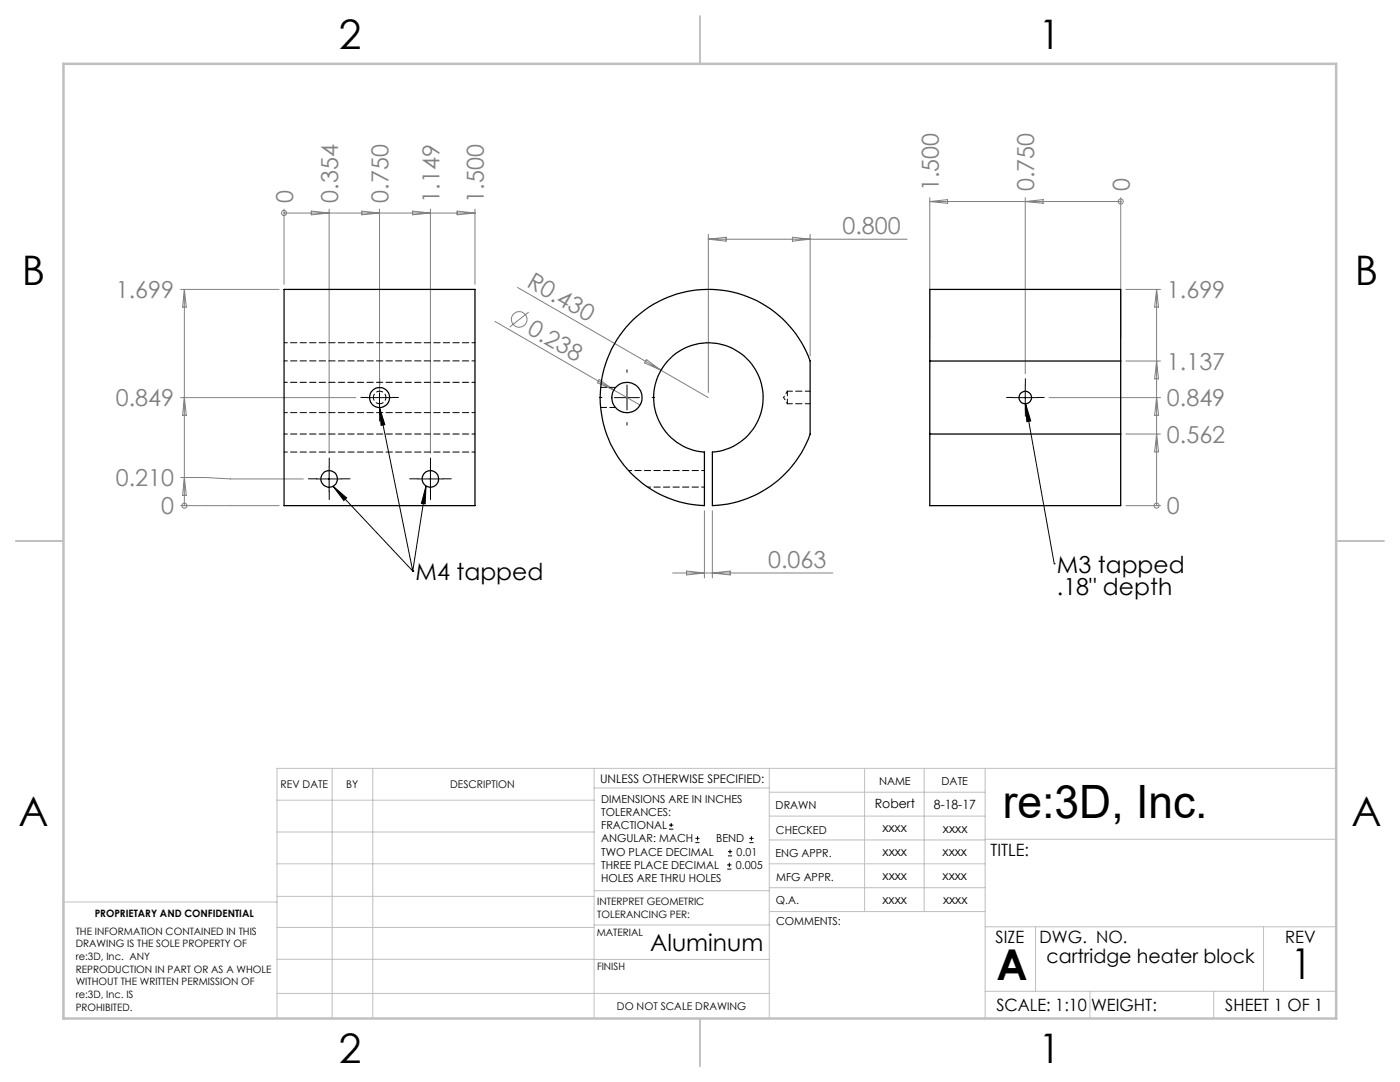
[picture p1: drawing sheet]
<svg xmlns="http://www.w3.org/2000/svg" width="279mm" height="216mm" viewBox="0 0 279 216" stroke-linecap="round" stroke-linejoin="round" font-family="sans-serif">
<g fill="none" stroke="#808080" stroke-width=".2">
<path d="M185.6 39.4v28M204.6 39.4v35.2M223.7 39.4v28M36.1 57.7h19.6M36.8 57.7l.4 3.6h-.8zM36.8 57.7v43.2M56.7 42.5h.1M56.7 41.7v15M56.7 42.5h38.1M62.1 42.1l3.6 .4-3.6 .4zM65.7 41.7v48.7M72.2 42.1l3.5 .4-3.5 .4z"/>
<path d="M75.7 41.7v36.6M82.3 42.1l3.6 .4-3.6 .4zM85.9 41.7v48.7M91.2 42.1l3.6 .4-3.6 .4zM94.8 41.7v15M103.3 57.4l38.1 21.9M141.4 46.7v31.6M141.4 47.7h39.6M141.4 47.7l3.5-.4v.8zM158.2 47.3l3.5 .4-3.5 .4zM161.7 46.7v24.3M185.6 40.2h38.1"/>
<path d="M185.6 40.2l3.5-.4v.8zM204.6 40.2l3.6-.4v.8zM223.7 40.2h.1M224.7 57.7h6.9M230.8 57.7v43.2M230.8 57.7l.4 3.6h-.8zM36.1 79.3h34.9M36.8 79.3l.4 3.6h-.8zM98.8 64.1l23.7 13.7M105.5 62.3l-3.8 2.9M119.6 75.7l2.9 2.1-3.3-1.4zM122.5 77.8l5.2 3"/>
<path d="M129 71.8l2.9 2.1-3.2-1.5zM209.4 79.3h22.2M224.7 72h6.9M230.8 79.3l.4 3.6h-.8zM230.8 72l.4 3.6h-.8zM36.1 95.3h4.9l5 .3h14.5M36.8 95.3l.4 3.5h-.8zM224.7 86.6h6.9M230.8 86.6l.4 3.6h-.8zM36.1 100.9h19.6M36.8 100.9h.1M134.2 114.3h32"/>
<path d="M137 113.9l3.6 .4-3.6 .4zM140.6 101.9v13.4M142.2 101.9v13.4M142.2 114.3l3.5-.4v.8zM224.7 100.9h6.9M230.8 100.9h.1"/>
<circle cx="56.7" cy="42.5" r=".51"/>
<circle cx="223.7" cy="40.2" r=".51"/>
<circle cx="103.6" cy="63.7" r="1.56"/>
<circle cx="36.8" cy="100.9" r=".52"/>
<circle cx="230.8" cy="100.9" r=".51"/>
</g>
<g fill="none" stroke="#000" stroke-width=".2">
<path d="M73.2 79.3h5M75.7 76.8v5M122.6 79.3h5M125.1 76.8v5M202.1 79.3h5M204.6 76.8v5M63.2 95.6h5M65.7 93.1v5M66.5 97l15.9 16.9M66.5 97l2.7 2.3-.6 .6zM75.7 81.3l1.1 3.4-.7 .2zM75.7 81.3l6.7 32.6"/>
<path d="M83.4 95.6h5M85 97l-.2 3.5-.7-.1zM85 97l-2.6 16.9M85.9 93.1v5M204.7 80.6l5.7 31.9M204.7 80.6l1 3.4-.8 .1zM82.4 113.9h.1M210.4 112.5h.1M133.5 165.5h.9M133.5 164.6h.9M133.9 164.2v.8M138.8 168.1h.8"/>
<path d="M138.8 167.3h.8M139.2 166.9v.8M145.1 173.4h.9M145.1 172.6h.9M145.3 170.8h.8M145.3 169.9h.8M145.6 172.2v.8M145.7 169.5v.9M149.5 168.1h.9M149.5 167.3h.9M150 166.9v.8"/>
</g>
<g fill="none" stroke="#000" stroke-width=".2" stroke-dasharray="15.2 1.3 1.3 1.3">
<path d="M73.3 79.3h-1.3M75.8 76.8v-1.2M78.3 79.3h1.2M120.1 79.3h-.5M125.1 74.3v-.5M130.1 79.3h.6M202.1 79.3h-1.2M204.6 76.8v-1.2M207.1 79.3h1.3M63.2 95.5h-1.6M65.7 93v-1.6M65.7 98v1.7"/>
<path d="M68.2 95.5h1.7M75.8 81.8v2.2M83.4 95.5h-1.6M85.9 93v-1.6M85.9 98v1.7M88.4 95.5h1.7M125.1 84.3v.5M204.6 81.8v1.3"/>
</g>
<g fill="none" stroke="#c0c0c0" stroke-width=".2">
<path d="M55.3 159.7h63.3M66.3 153.3v49.9M74.4 153.3v49.9M118.6 153.3v49.9M118.6 157.2h34.9M153.5 153.3v49.9M153.5 158.1h43.1M172.5 153.3v28.6M184.4 153.3v28.6M196.6 153.3v49.9M266.7 153.3h-211.4v49.9M55.3 178.9h63.3"/>
<path d="M55.3 172.4h63.3M55.3 166h63.3M55.3 180h-42.7v23.2M118.6 177.7h35M153.5 167.6h43.1M153.5 162.8h43.1M153.5 172.4h43.1M153.5 177.1h43.1M196.6 167.5h70.1M55.3 198.2h98.2M55.3 191.4l98.2 .1M55.3 185.1h63.3"/>
<path d="M118.6 184.6h35M153.6 181.9h43M196.6 197.8h70.1M196.6 184.9h70.1M206.7 184.9v12.9M217.5 197.8v5.4M242.2 197.8v5.4M252.2 184.9v12.9"/>
</g>
<path d="M139.7 3.2v9.5M3.1 107.9h9.6M266.7 107.9h9.5M139.7 203.2v9.6" fill="none" stroke="#c0c0c0" stroke-width=".25"/>
<path d="M12.7 12.7h254v190.5h-254z" fill="none" stroke="#c0c0c0" stroke-width=".5"/>
<path d="M204.7 80.6l1 3.4-.8 .1zM75.7 81.3l1.1 3.4-.7 .2zM66.5 97l2.7 2.3-.6 .6zM85 97l-.2 3.5-.7-.1z" fill="#000"/>
<g fill="none" stroke="#000" stroke-width=".25">
<path d="M56.7 57.7h38.1v43.2h-38.1zM126.3 63.9a21.6 21.6 0 0 1 35.4 8.1v14.6a21.5 21.5 0 0 1-19.5 14.3v-10.7a10.9 10.9 0 0 0 8.5-16.6 10.9 10.9 0 0 0-18.6 0 10.9 10.9 0 0 0 8.5 16.6v10.7a21.6 21.6 0 0 1-19.4-13.8 21.6 21.6 0 0 1 5.1-23.2zM185.6 72v-14.3h38.1v14.3M185.6 72h38.1M185.6 72v14.6M223.7 72v14.6M185.6 86.6v14.3h38.1v-14.3M185.6 86.6h38.1"/>
<circle cx="75.8" cy="79.3" r="2"/>
<circle cx="125.1" cy="79.3" r="3"/>
<circle cx="204.6" cy="79.3" r="1.25"/>
<circle cx="65.7" cy="95.6" r="1.65"/>
<circle cx="85.9" cy="95.6" r="1.65"/>
</g>
<path d="M157.1 78.1v2.5M161.7 78.1h-4.6M157.1 80.6h4.6" fill="none" stroke="#000" stroke-width=".2" stroke-dasharray="1.3 .6" stroke-dashoffset=".3"/>
<path d="M156.4 79.3l.7 1.3M157.1 78.1l-.7 1.2M129.3 97.2h11.3M140.6 93.9h-15.1" fill="none" stroke="#000" stroke-width=".2" stroke-dasharray="1.3 .6" stroke-dashoffset=".7"/>
<path d="M122.9 77.3h-3M119.9 81.3h3" fill="none" stroke="#000" stroke-width=".2" stroke-dasharray="1.3 .6" stroke-dashoffset=".1"/>
<path d="M94.8 72h-38.1M94.8 76.3h-38.1M94.8 68.4h-38.1M56.7 82.3h38.1M94.8 90.2h-38.1M94.8 86.6h-38.1" fill="none" stroke="#000" stroke-width=".2" stroke-dasharray="1.3 .6" stroke-dashoffset=".6"/>
<path d="M75.8 80.6a1.25 1.25 0 0 1-1.2-1.8 1.25 1.25 0 0 1 2.2-.3 1.25 1.25 0 0 1-.8 2l-.2 .1" fill="none" stroke="#000" stroke-width=".2" stroke-dasharray="1.3 .6" stroke-dashoffset=".5"/>
<text font-size="9.2" x="200.1" y="163.1">re:3D, Inc.</text>
<g font-size="8.5">
<text x="198.9" y="195.5">A</text>
<text x="257.6" y="195.4">1</text>
</g>
<g font-size="8.1">
<text x="67.6" y="9.7">2</text>
<text x="207.3" y="9.7">1</text>
<text x="4.4" y="57">B</text>
<text x="270.4" y="57">B</text>
<text x="3.7" y="164.9">A</text>
<text x="269.7" y="164.9">A</text>
<text x="67.6" y="212.2">2</text>
<text x="207.3" y="212.2">1</text>
</g>
<g font-size="4.7" fill="#808080">
<text x="58.5" y="40.4" transform="rotate(-90 58.5 40.4)">0</text>
<text x="67.5" y="40.4" transform="rotate(-90 67.5 40.4)">0.354</text>
<text x="77.5" y="40.4" transform="rotate(-90 77.5 40.4)">0.750</text>
<text x="87.7" y="40.4" transform="rotate(-90 87.7 40.4)">1.149</text>
<text x="96.6" y="40.4" transform="rotate(-90 96.6 40.4)">1.500</text>
<text x="187.4" y="38.1" transform="rotate(-90 187.4 38.1)">1.500</text>
<text x="206.4" y="38.1" transform="rotate(-90 206.4 38.1)">0.750</text>
<text x="225.4" y="38.1" transform="rotate(-90 225.4 38.1)">0</text>
<text x="168.1" y="46.7">0.800</text>
<text x="23.1" y="59.5">1.699</text>
<text x="104.9" y="57.1" transform="rotate(30 104.9 57.1)">R0.430</text>
<text x="232.9" y="59.5">1.699</text>
<text x="105" y="66.5" transform="rotate(30 105 66.5)">0.238</text>
<text x="232.9" y="73.8">1.137</text>
<text x="23.1" y="81.1">0.849</text>
<text x="232.9" y="81.1">0.849</text>
<text x="232.9" y="88.4">0.562</text>
<text x="23.1" y="97">0.210</text>
<text x="32.2" y="102.6">0</text>
<text x="232.9" y="102.6">0</text>
<text x="153.3" y="113.3">0.063</text>
</g>
<g font-size="4.7">
<text x="82.9" y="115.6">M4 tapped</text>
<text x="210.9" y="114.2">M3 tapped</text>
<text x="210.9" y="118.8">.18&quot; depth</text>
<text x="129.7" y="189.7">Aluminum</text>
</g>
<text font-size="3.9" x="208.8" y="192.1">cartridge heater block</text>
<g font-size="3.4">
<text x="197.7" y="170.8">TITLE:</text>
<text x="198.7" y="188.1">SIZE</text>
<text x="207.5" y="188.1">DWG. NO.</text>
<text x="256.5" y="188.2">REV</text>
<text x="198.8" y="201.7">SCALE: 1:10</text>
<text x="217.7" y="201.8">WEIGHT:</text>
<text x="244.5" y="201.7">SHEET 1 OF 1</text>
</g>
<g font-size="2.5">
<text x="174.6" y="161.3">Robert</text>
<text x="186.4" y="161.4">8-18-17</text>
<text x="176.1" y="166.1">xxxx</text>
<text x="188.2" y="166.2">xxxx</text>
<text x="176.1" y="170.8">xxxx</text>
<text x="188.1" y="170.8">xxxx</text>
<text x="176.1" y="175.6">xxxx</text>
<text x="188.1" y="175.6">xxxx</text>
<text x="176.1" y="180.4">xxxx</text>
<text x="188.2" y="180.3">xxxx</text>
</g>
<text font-size="2.4" x="119.8" y="156.2">UNLESS OTHERWISE SPECIFIED:</text>
<g font-size="2.2">
<text x="120" y="160.1">DIMENSIONS ARE IN INCHES</text>
<text x="154.8" y="161.4">DRAWN</text>
<text x="175.4" y="156.6">NAME</text>
<text x="187.9" y="156.7">DATE</text>
<text x="120" y="162.8">TOLERANCES:</text>
<text x="120" y="165.4">FRACTIONAL</text>
<text x="154.9" y="166.3">CHECKED</text>
<text x="120" y="173.4">THREE PLACE DECIMAL</text>
<text x="120" y="168.1">ANGULAR: MACH</text>
<text x="120" y="170.7">TWO PLACE DECIMAL</text>
<text x="142.9" y="168.1">BEND</text>
<text x="146.9" y="173.4">0.005</text>
<text x="147" y="170.7">0.01</text>
<text x="154.8" y="171">ENG APPR.</text>
<text x="120" y="176">HOLES ARE THRU HOLES</text>
<text x="154.9" y="175.7">MFG APPR.</text>
<text x="154.9" y="180.4">Q.A.</text>
<text x="154.9" y="184.6">COMMENTS:</text>
</g>
<g font-size="2.1">
<text x="56" y="157.2">REV DATE</text>
<text x="69.1" y="157.2">BY</text>
<text x="89.8" y="157.2">DESCRIPTION</text>
<text x="123.1" y="201.6">DO NOT SCALE DRAWING</text>
</g>
<g font-size="2">
<text x="18.9" y="182.9">PROPRIETARY AND CONFIDENTIAL</text>
<text x="119.2" y="180.6">INTERPRET GEOMETRIC</text>
<text x="119.2" y="183.1">TOLERANCING PER:</text>
<text x="15.1" y="186.5">THE INFORMATION CONTAINED IN THIS</text>
<text x="15.1" y="189">DRAWING IS THE SOLE PROPERTY OF</text>
<text x="15.1" y="191.6">re:3D, Inc. ANY</text>
<text x="119.1" y="186.7">MATERIAL</text>
<text x="15.1" y="194.1">REPRODUCTION IN PART OR AS A WHOLE</text>
<text x="15.1" y="196.6">WITHOUT THE WRITTEN PERMISSION OF</text>
<text x="119.1" y="193.5">FINISH</text>
<text x="15.1" y="199.1">re:3D, Inc. IS</text>
<text x="15.1" y="201.7">PROHIBITED.</text>
</g>
</svg>
